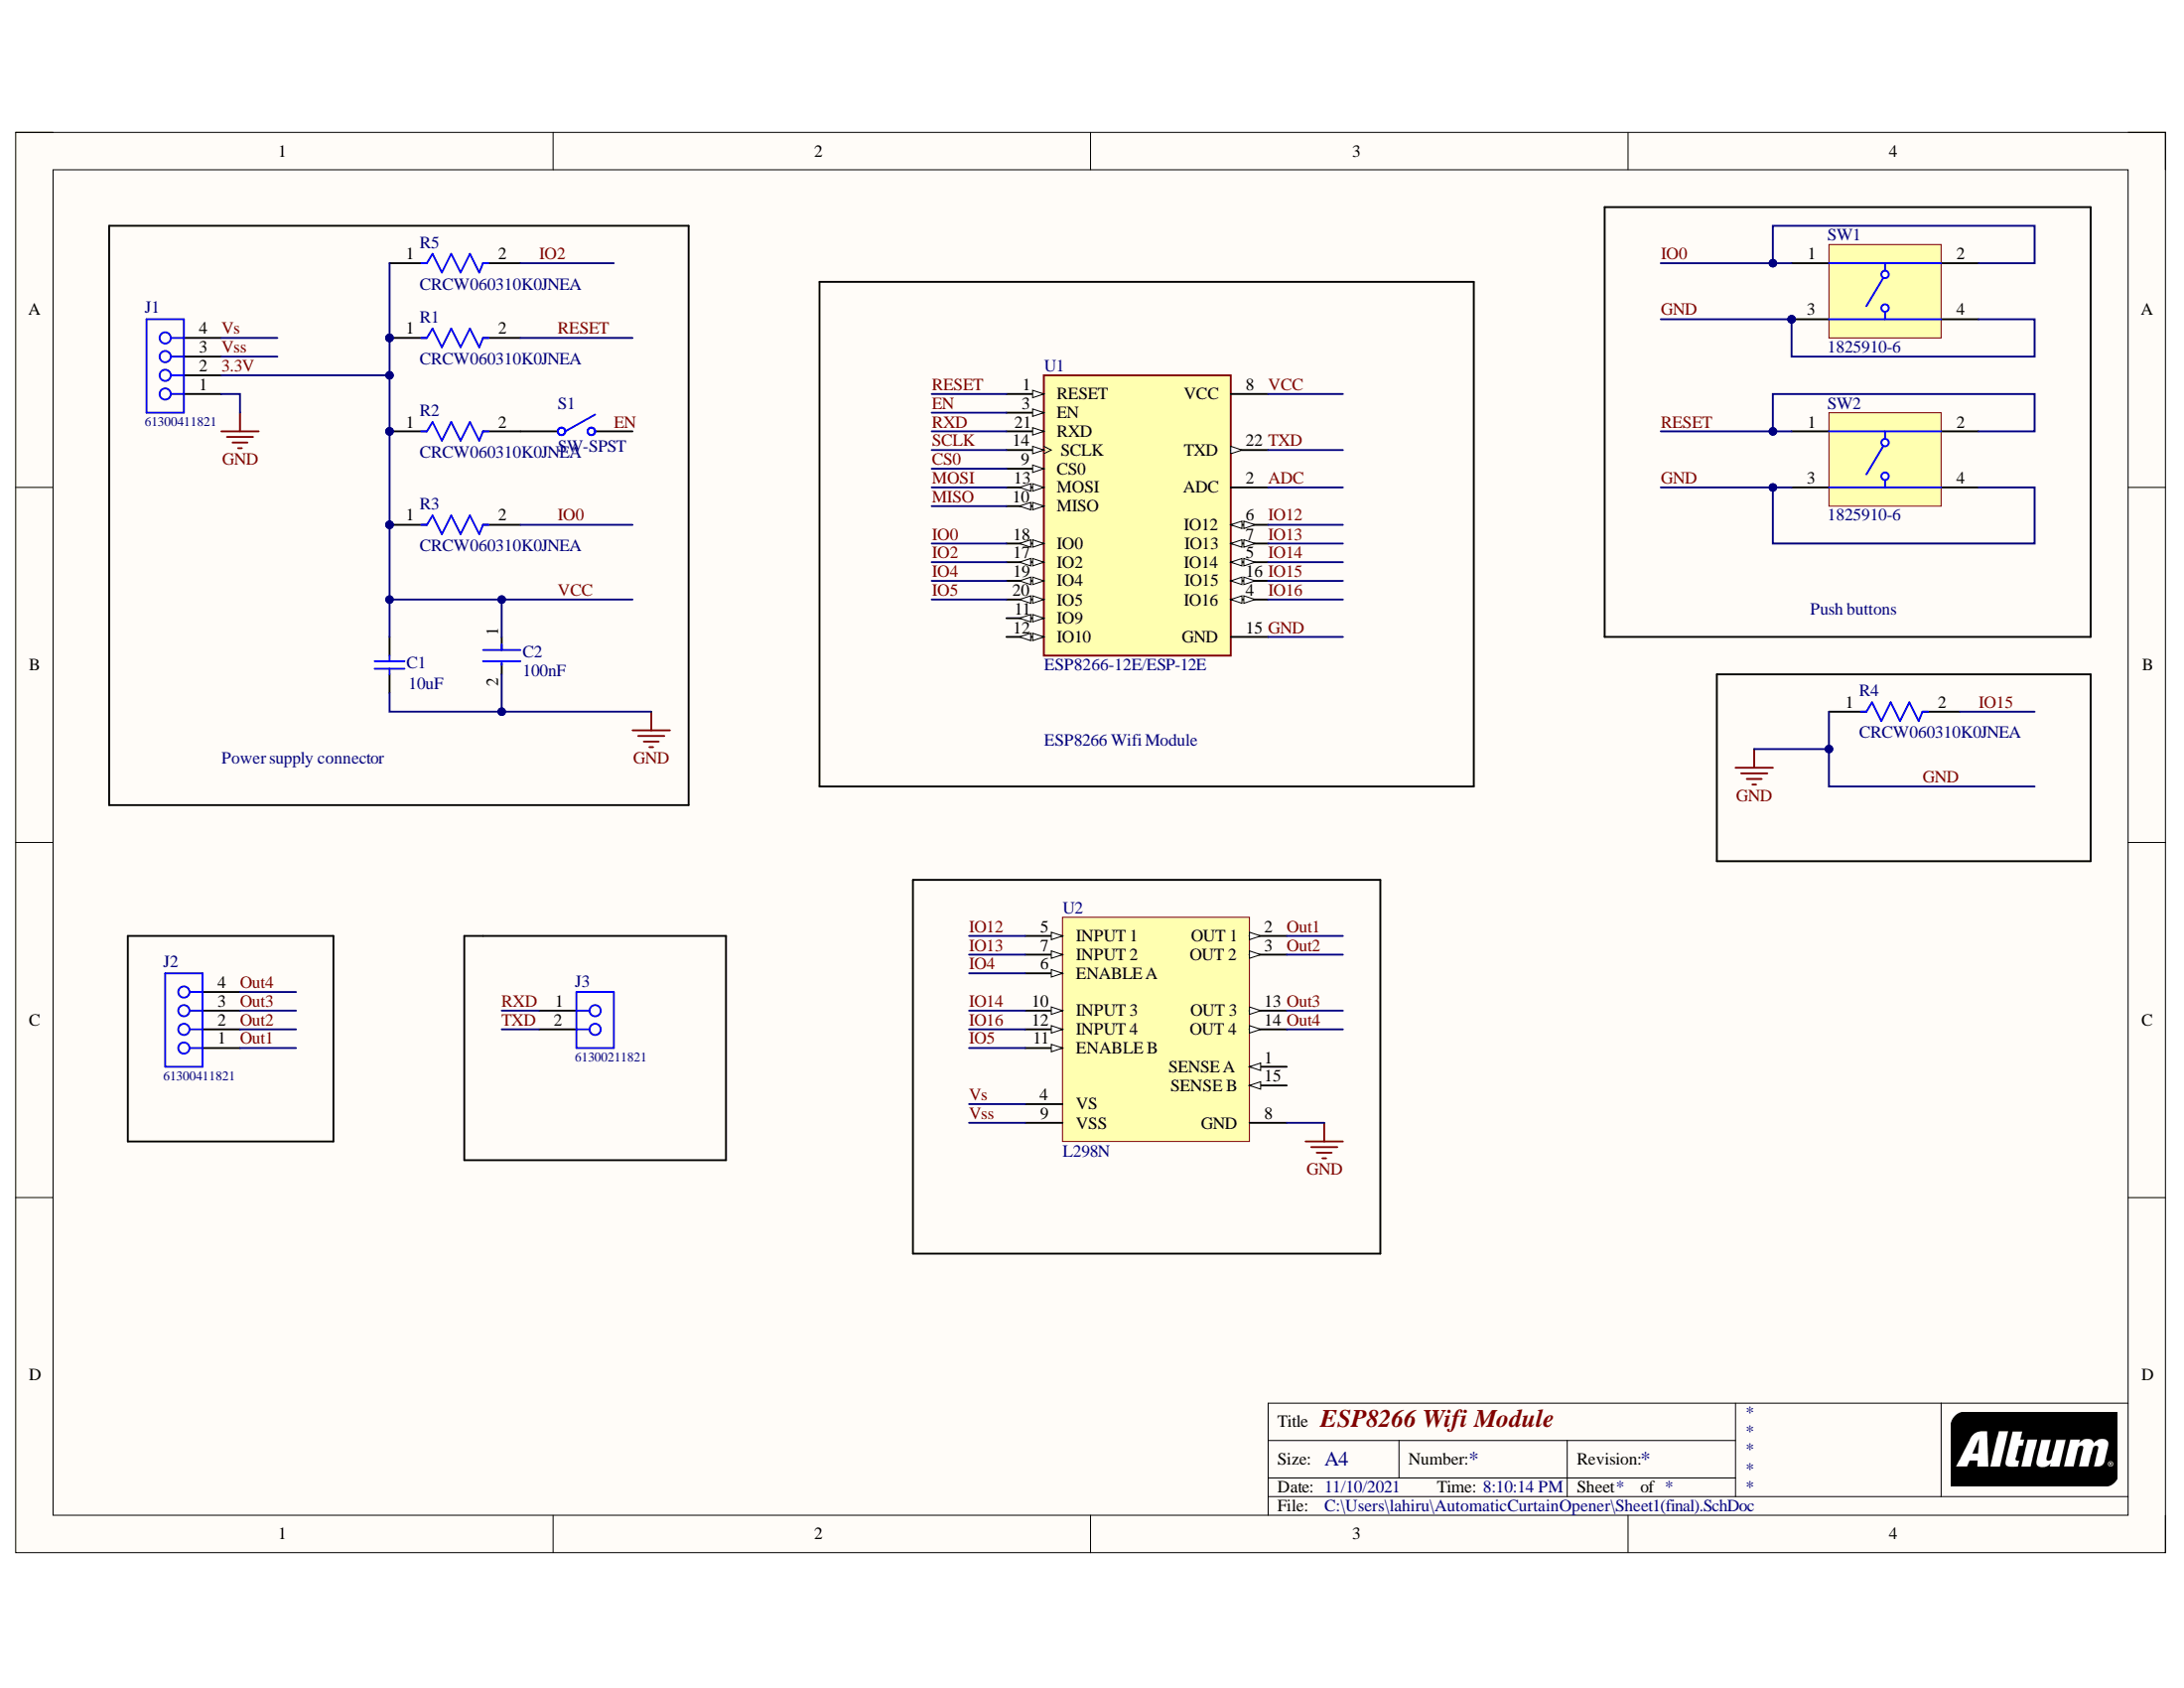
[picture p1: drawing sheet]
# Altium project Product Design - Curtain Opener.PrjPcb
1 sheet, 15 parts. Net scope: global (net labels, ports and power ports of the same name join across sheets).
Board file: PCB2(final).PcbDoc

## Sheet Sheet1(final).SchDoc: ESP8266 Wifi Module
size A4

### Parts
C1  10uF  [CAPC2013X95X45ML10T25]
C2  100nF  [FP-CL43-IPC_B]
J1  61300411821  [61300411821]
J2  61300411821  [61300411821]
J3  61300211821  [61300211821]
R1  CRCW060310K0JNEA  [FP-CRCW0603-e3-MFG]
R2  CRCW060310K0JNEA  [FP-CRCW0603-e3-MFG]
R3  CRCW060310K0JNEA  [FP-CRCW0603-e3-MFG]
R4  CRCW060310K0JNEA  [FP-CRCW0603-e3-MFG]
R5  CRCW060310K0JNEA  [FP-CRCW0603-e3-MFG]
S1  SW-SPST  [SPST-2]
SW1  1825910-6  [TECO-1825910-6_V]
SW2  1825910-6  [TECO-1825910-6_V]
U1  ESP8266-12E/ESP-12E  [XCVR_ESP8266-12E/ESP-12E]
U2  L298N  [STM-FM-15]

### Blocks framed on the sheet
Power supply connector: C1 C2 J1 R1-R3 R5 S1
Push buttons: SW1 SW2
ESP8266 Wifi Module: U1

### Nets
GND: C1.1 C2.2 J1.1 R4.1 SW1.3 SW1.4 SW2.3 SW2.4 U1.15(GND) U2.8(GND)
3.3V: C1.2 C2.1 J1.2 R1.1 R2.1 R3.1 R5.1 U1.8(VCC)  [also labelled VCC]
ADC: U1.2(ADC)
CS0: U1.9(CS0)
EN: U1.3(EN)
IO0: R3.2 SW1.1 SW1.2 U1.18(IO0)
IO2: R5.2 U1.17(IO2)
IO4: U1.19(IO4) U2.6(ENABLE_A)
IO5: U1.20(IO5) U2.11(ENABLE_B)
IO12: U1.6(IO12) U2.5(INPUT_1)
IO13: U1.7(IO13) U2.7(INPUT_2)
IO14: U1.5(IO14) U2.10(INPUT_3)
IO15: R4.2 U1.16(IO15)
IO16: U1.4(IO16) U2.12(INPUT_4)
MISO: U1.10(MISO)
MOSI: U1.13(MOSI)
Out1: J2.1 U2.2(OUT_1)
Out2: J2.2 U2.3(OUT_2)
Out3: J2.3 U2.13(OUT_3)
Out4: J2.4 U2.14(OUT_4)
RESET: R1.2 SW2.1 SW2.2 U1.1(RESET)
RXD: J3.1 U1.21(RXD)
SCLK: U1.14(SCLK)
TXD: J3.2 U1.22(TXD)
Vs: J1.4 U2.4(VS)
Vss: J1.3 U2.9(VSS)
NetR2_2: R2.2 S1.1(COMMON)

Not connected (* = marked no-connect by the designer): S1 2(NO); U1 11(IO9) 12(IO10); U2 1(SENSE_A) 15(SENSE_B)

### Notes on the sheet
- Labels drawn without touching a wire or pin: EN
